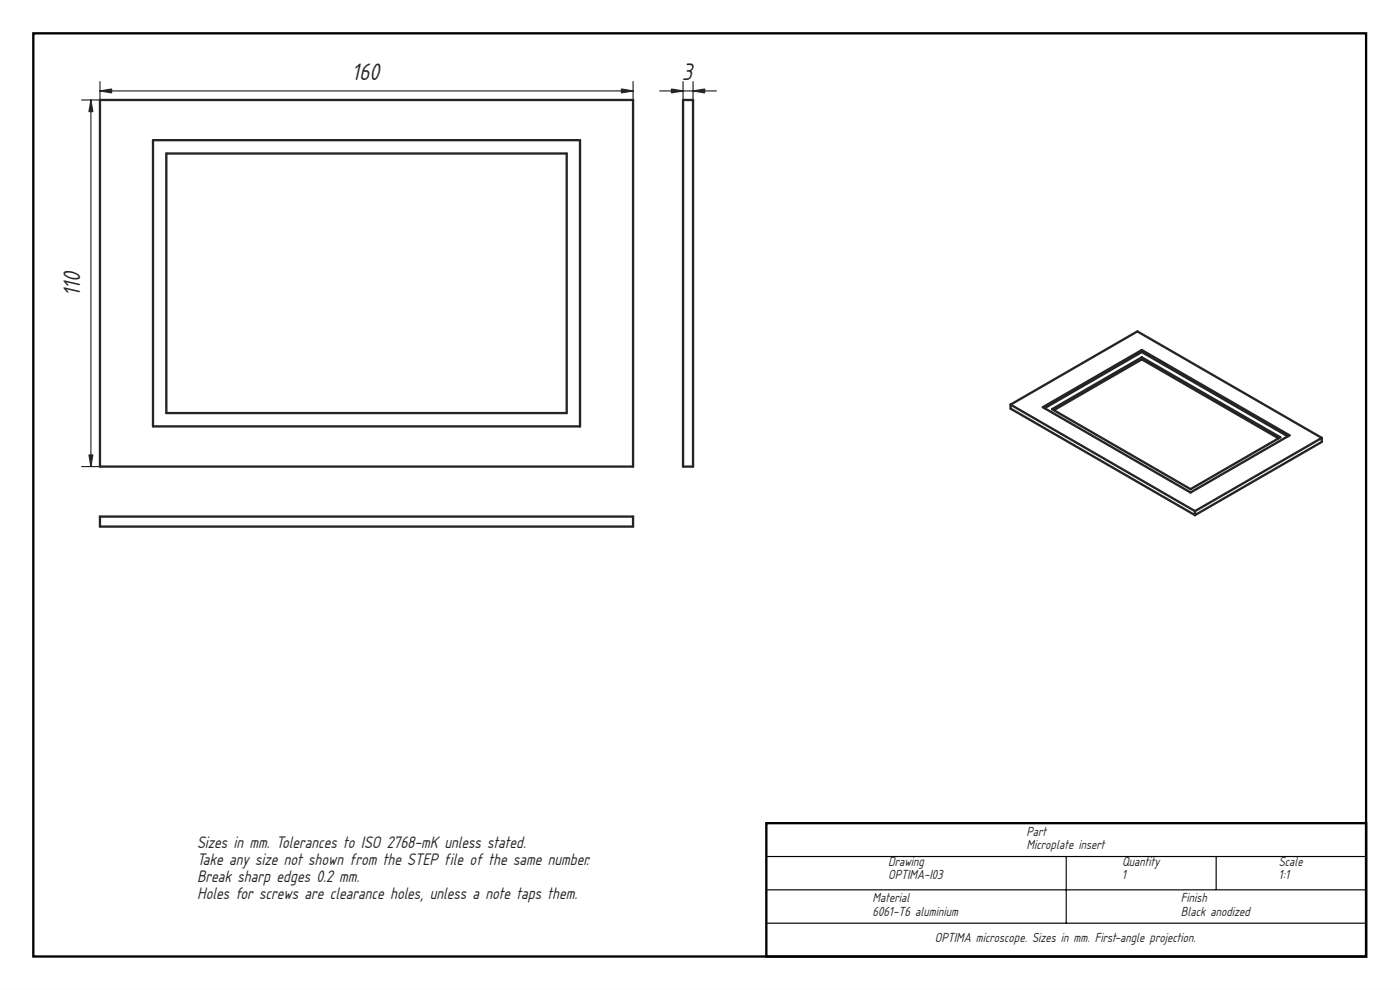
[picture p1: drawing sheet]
<svg xmlns="http://www.w3.org/2000/svg" width="420mm" height="297mm" viewBox="0 0 420 297" stroke-linecap="round" stroke-linejoin="round" font-family="sans-serif">
<path d="M0 0h420v297h-420zM0 0v297h420v-297z" fill="#000"/>
<path d="M10 10h400v277h-400zM230 247h180v40h-180z" fill="none" stroke="#000" stroke-width=".7" stroke-linecap="butt"/>
<path d="M230 257h180M320 257v20M365 257v10M230 267h180M230 277h180" fill="none" stroke="#000" stroke-width=".35"/>
<g fill="#fff">
<path d="M30 30h160v110h-160z" fill-rule="evenodd"/>
<path d="M45.9 42.1h128.2v85.8h-128.2z" fill-rule="evenodd"/>
<path d="M49.9 46.1h120.2v77.8h-120.2z" fill-rule="evenodd"/>
</g>
<path d="M30 30h160v110h-160zM45.9 42.1h128.2v85.8h-128.2zM49.9 46.1h120.2v77.8h-120.2z" fill="none" stroke="#212529" stroke-width=".7"/>
<path d="M24.5 30h5.6M27.3 30v110M30 27.3h160M30 24.5v115.5M190 24.5v115.5M24.5 140h5.6" fill="none" stroke="#212529" stroke-width=".35"/>
<g fill="#212529" stroke="#212529" stroke-width=".35">
<path d="M186.5 26.7l3.5 .6-3.5 .6z"/>
<path d="M30 27.3l3.5-.6v1.2z"/>
<path d="M26.7 136.5h1.2l-.6 3.5z"/>
<path d="M27.3 30l.6 3.5h-1.2z"/>
</g>
<path d="M30 155h160v3h-160z" fill-rule="evenodd" fill="#fff"/>
<path d="M30 155h160v3h-160z" fill="none" stroke="#212529" stroke-width=".7"/>
<path d="M205 30h3v110h-3z" fill-rule="evenodd" fill="#fff"/>
<path d="M205 30h3v110h-3z" fill="none" stroke="#212529" stroke-width=".7"/>
<path d="M198 27.3h17M205 24.5v115.5M208 24.5v115.5" fill="none" stroke="#212529" stroke-width=".35"/>
<g fill="#212529" stroke="#212529" stroke-width=".35">
<path d="M208 27.3l3.5-.6v1.2z"/>
<path d="M201.5 26.7l3.5 .6-3.5 .6z"/>
</g>
<g fill="#fff">
<path d="M303.3 121.4l38-22 55.4 32v1.2l-38.1 22-55.3-32z" fill-rule="evenodd"/>
<path d="M303.3 121.4l38-22 55.4 32-38.1 22z" fill-rule="evenodd"/>
<path d="M313 122.2l29.7-17.2 44.3 25.6-29.7 17.2z" fill-rule="evenodd"/>
<path d="M313.5 122.5l29.2-16.9 43.8 25.3-29.2 16.9z" fill-rule="evenodd"/>
<path d="M315.7 122.8l27-15.6 41.5 24-26.9 15.6z" fill-rule="evenodd"/>
<path d="M316.3 123.1l26.4-15.3 41 23.7-26.4 15.3z" fill-rule="evenodd"/>
<path d="M303.3 121.4l55.3 32v1.2l-55.3-32z" fill-rule="evenodd"/>
<path d="M358.6 153.4l38.1-22v1.2l-38.1 22z" fill-rule="evenodd"/>
<path d="M342.7 105l44.3 25.6-.5 .3-43.8-25.3z" fill-rule="evenodd"/>
<path d="M342.7 107.2l41.5 24-.5 .3-41-23.7z" fill-rule="evenodd"/>
<path d="M313 122.2l29.7-17.2v.6l-29.2 16.9z" fill-rule="evenodd"/>
<path d="M315.7 122.8l27-15.6v.6l-26.4 15.3z" fill-rule="evenodd"/>
</g>
<g fill="none" stroke="#212529" stroke-width=".7">
<path d="M342.7 107.8l41 23.7M342.7 107.8l-26.4 15.3M342.7 105v.6M342.7 107.2v.6M342.7 105.6l43.8 25.3M342.7 105.6l-29.2 16.9M303.3 121.4v1.2l55.3 32M303.3 121.4l38-22 55.4 32M303.3 121.4l55.3 32M313 122.2l29.7-17.2 44.3 25.6-29.7 17.2zM315.7 122.8l27-15.6 41.5 24-26.9 15.6zM396.7 131.4l-38.1 22"/>
<path d="M396.7 131.4v1.2l-38.1 22M358.6 153.4v1.2"/>
</g>
<g font-size="6.7" fill="#212529">
<text x="105.7" y="24.1">160</text>
<text x="204.7" y="24.1">3</text>
<text x="24.1" y="88.8" transform="rotate(-90 24.1 88.8)">110</text>
</g>
<g font-size="4.7" fill="#212529">
<text x="59.1" y="254.3">Sizes in mm. Tolerances to ISO 2768-mK unless stated.</text>
<text x="59.1" y="259.4">Take any size not shown from the STEP file of the same number.</text>
<text x="59.1" y="264.5">Break sharp edges 0.2 mm.</text>
<text x="59.1" y="269.6">Holes for screws are clearance holes, unless a note taps them.</text>
</g>
<g font-size="3.7" fill="#212529">
<text x="308" y="250.7">Part</text>
<text x="308" y="254.8">Microplate insert</text>
<text x="266.6" y="259.7">Drawing</text>
<text x="266.6" y="263.8">OPTIMA-I03</text>
<text x="336.7" y="259.7">Quantity</text>
<text x="336.7" y="263.8">1</text>
<text x="383.8" y="259.7">Scale</text>
<text x="383.8" y="263.8">1:1</text>
<text x="261.9" y="270.7">Material</text>
<text x="261.9" y="274.8">6061-T6 aluminium</text>
<text x="354.4" y="270.7">Finish</text>
<text x="354.4" y="274.8">Black anodized</text>
<text x="280.6" y="282.7">OPTIMA microscope. Sizes in mm. First-angle projection.</text>
</g>
</svg>
